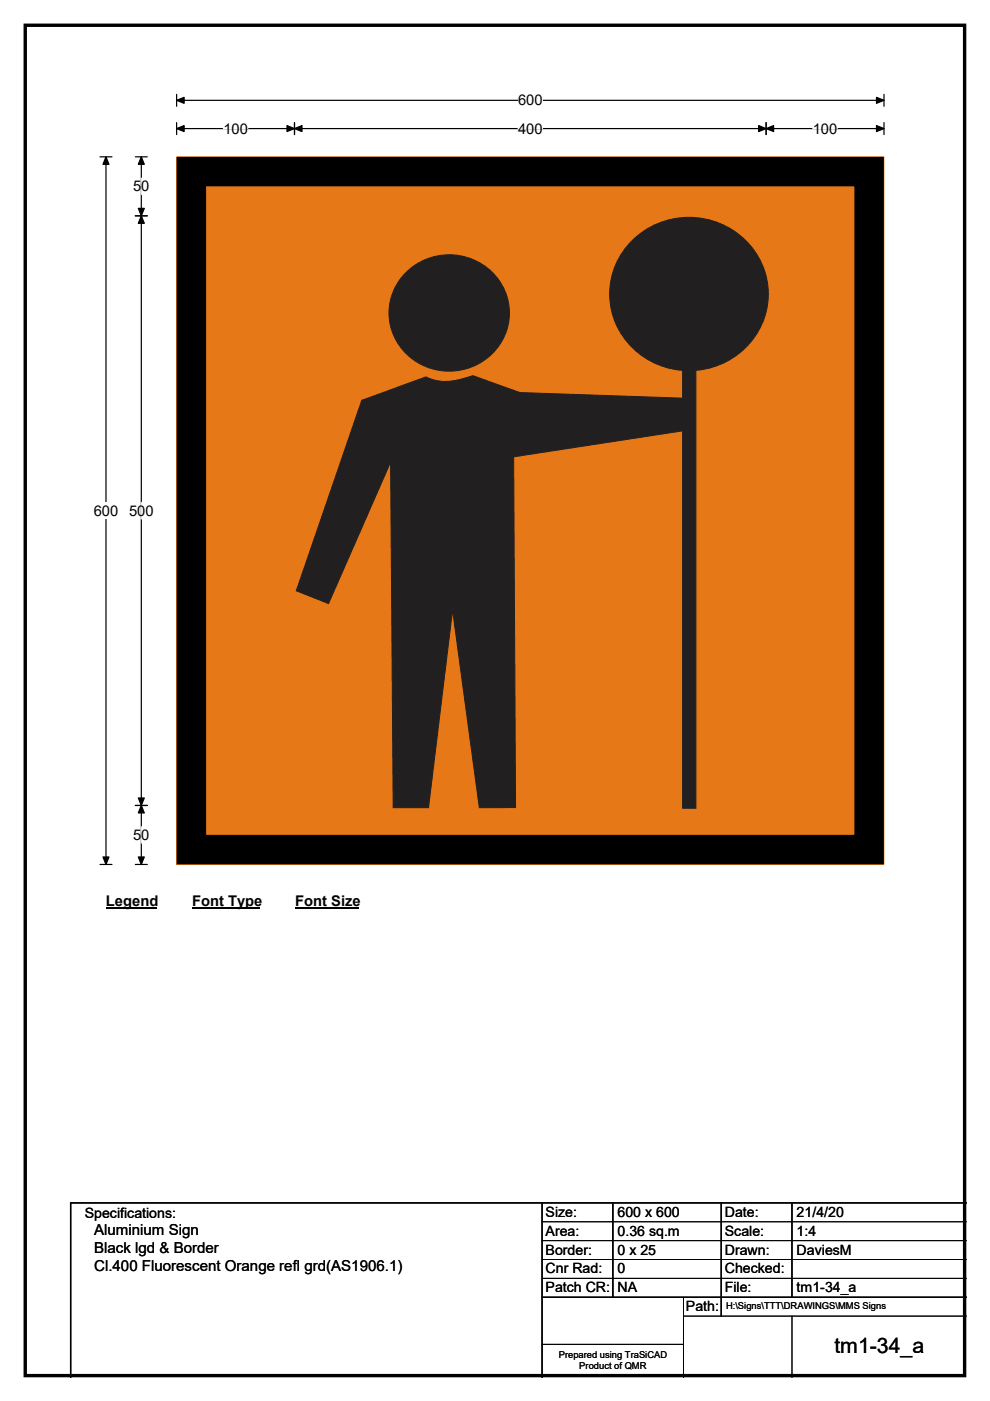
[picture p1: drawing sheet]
<svg xmlns="http://www.w3.org/2000/svg" width="210mm" height="297mm" viewBox="0 0 210 297" stroke-linecap="round" stroke-linejoin="round" font-family="sans-serif">
<path d="M5.4 5.4h199.2v286.3h-199.2z" fill="none" stroke="#000" stroke-width=".72"/>
<path d="M37.5 21.3h150M37.5 20v2.5M187.5 20v2.5" fill="none" stroke="#000" stroke-width=".25"/>
<path d="M37.5 21.3l1.6-.7v1.3zM185.9 20.6l1.6 .7-1.6 .6z" fill="#000" stroke="#000" stroke-width=".25"/>
<path d="M109.9 19.5h5.2v3.5h-5.2z" fill="#fff"/>
<path d="M21.2 33.3h2.5M22.5 33.3v150M37.5 27.3h150M37.5 26v2.5M62.5 26v2.5M162.5 26v2.5M187.5 26v2.5M21.2 183.3h2.5" fill="none" stroke="#000" stroke-width=".25"/>
<path d="M22.5 33.3l.6 1.5h-1.3zM37.5 27.3l1.6-.7v1.3zM62.5 27.3l1.6-.7v1.3zM60.9 26.6l1.6 .7-1.6 .6zM160.9 26.6l1.6 .7-1.6 .6zM162.5 27.3l1.6-.7v1.3zM185.9 26.6l1.6 .7-1.6 .6zM21.8 181.7h1.3l-.6 1.6z" fill="#000" stroke="#000" stroke-width=".25"/>
<path d="M47.4 27.3h5.2M109.9 27.3h5.2M172.4 27.3h5.2" fill="none" stroke="#fff" stroke-width=".25"/>
<path d="M19.9 106.5h5.2v3.5h-5.2z" fill="#fff"/>
<path d="M28.7 33.3h2.5M30 33.3v150M28.7 45.8h2.5M28.7 170.8h2.5M28.7 183.3h2.5" fill="none" stroke="#000" stroke-width=".25"/>
<path d="M30 33.3l.6 1.5h-1.3zM30 45.8l.6 1.5h-1.3zM29.3 44.2h1.3l-.6 1.6zM29.3 169.2h1.3l-.6 1.6zM30 170.8l.6 1.6h-1.3zM29.3 181.7h1.3l-.6 1.6z" fill="#000" stroke="#000" stroke-width=".25"/>
<path d="M30 37.8v3.5M30 106.5v3.5M30 175.3v3.5" fill="none" stroke="#fff" stroke-width=".25"/>
<path d="M22.5 189.3h10.7v3.5h-10.7z" fill="#fff"/>
<path d="M22.5 192.6h10.7" fill="none" stroke="#000" stroke-width=".32"/>
<path d="M40.7 189.3h14.4v3.5h-14.4z" fill="#fff"/>
<path d="M40.7 192.6h14.4" fill="none" stroke="#000" stroke-width=".32"/>
<path d="M62.6 189.3h13.5v3.5h-13.5z" fill="#fff"/>
<path d="M62.6 192.6h13.5" fill="none" stroke="#000" stroke-width=".32"/>
<path d="M37.5 33.3h150v150h-150z" fill="#e77817"/>
<path d="M37.5 33.3h150v150h-150z" fill="none" stroke="#e77817" stroke-width=".21"/>
<path d="M40.6 36.4h143.7v143.7h-143.7z" fill="none" stroke="#000" stroke-width="6.2"/>
<g fill="#221f20" stroke="#221f20" stroke-width=".21">
<path d="M76.7 84.9l13.6-5a11.3 11.3 0 0 0 9.2 0l.8-.2 10 3.5 34.5 1.2v-6.6h2.8v93.6h-2.8v-80l-35.9 5.5 .4 74.3-7.6 .1-5.7-42-5.1 42h-7.5l-.6-73.3-13.1 30-6.9-2.7z" fill-rule="evenodd"/>
<path d="M85.8 58.1a12.8 12.8 0 0 1 13.9-3.3 12.8 12.8 0 0 1 8.4 11.6 12.8 12.8 0 0 1-12.8 12.3 12.8 12.8 0 0 1-12.8-12.3 12 12 0 0 1 3.3-8.3z" fill-rule="evenodd"/>
<path d="M133.7 51.4a17 17 0 0 1 29 7.9 16.6 16.6 0 0 1-19.8 19 16.1 16.1 0 0 1-9.2-26.9z" fill-rule="evenodd"/>
</g>
<path d="M115 255v37M130 255v20M153 255v24M168 255v20M205 255h-190v37M115 275h90" fill="none" stroke="#000" stroke-width=".3"/>
<path d="M115 259h90M115 263h90M115 267h90M115 271h90M145 279h60M145 275v17M168 279v13M115 285h30" fill="none" stroke="#000" stroke-width=".21"/>
<text font-size="4.5" x="177" y="286.9">tm1-34_a</text>
<g font-size="3.2">
<text x="20" y="261.9">Aluminium Sign</text>
<text x="20" y="265.7">Black lgd &amp; Border</text>
<text x="20" y="269.6">Cl.400 Fluorescent Orange refl grd(AS1906.1)</text>
</g>
<g font-size="3.1">
<text x="109.9" y="22.3">600</text>
<text x="47.4" y="28.3">100</text>
<text x="109.9" y="28.3">400</text>
<text x="172.4" y="28.3">100</text>
<text x="28.2" y="40.6">50</text>
<text x="19.9" y="109.3">600</text>
<text x="27.4" y="109.3">500</text>
<text x="28.2" y="178.1">50</text>
<text x="22.5" y="192.1">Legend</text>
<text x="40.7" y="192.1">Font Type</text>
<text x="62.6" y="192.1">Font Size</text>
</g>
<g font-size="3">
<text x="115.7" y="258">Size:</text>
<text x="131" y="258">600 x 600</text>
<text x="153.7" y="258">Date:</text>
<text x="169" y="258">21/4/20</text>
<text x="18" y="258.2">Specifications:</text>
<text x="115.7" y="262">Area:</text>
<text x="131" y="262">0.36 sq.m</text>
<text x="153.7" y="262">Scale:</text>
<text x="169" y="262">1:4</text>
<text x="115.7" y="266">Border:</text>
<text x="115.7" y="270">Cnr Rad:</text>
<text x="131" y="266">0 x 25</text>
<text x="131" y="270">0</text>
<text x="153.7" y="266">Drawn:</text>
<text x="153.7" y="270">Checked:</text>
<text x="169" y="266">DaviesM</text>
<text x="115.7" y="274">Patch CR:</text>
<text x="131" y="274">NA</text>
<text x="153.7" y="274">File:</text>
<text x="169" y="274">tm1-34_a</text>
<text x="145.5" y="278">Path:</text>
</g>
<g font-size="2">
<text x="154" y="277.6">H:\Signs\TTT\DRAWINGS\MMS Signs</text>
<text x="118.5" y="287.8">Prepared using TraSiCAD</text>
<text x="122.9" y="290.2">Product of QMR</text>
</g>
</svg>
